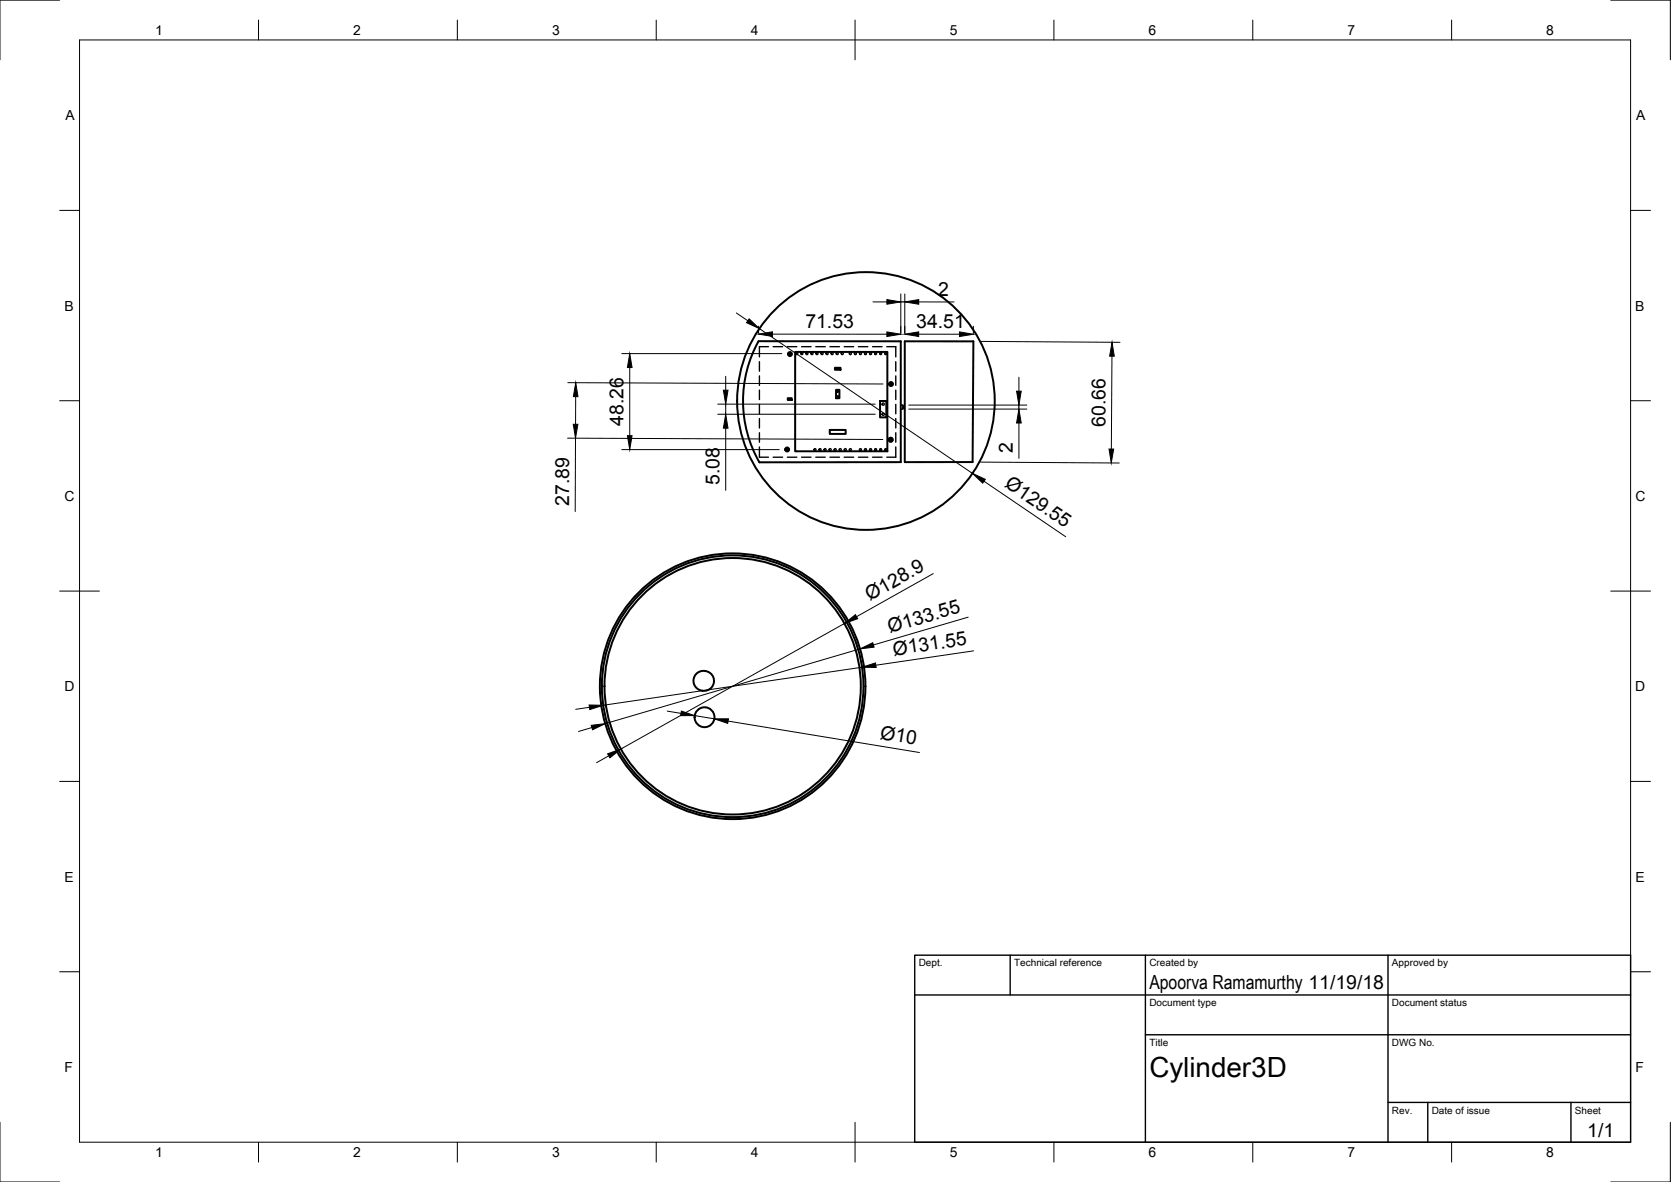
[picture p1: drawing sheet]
<svg xmlns="http://www.w3.org/2000/svg" width="420mm" height="297mm" viewBox="0 0 420 297" stroke-linecap="round" stroke-linejoin="round" font-family="sans-serif">
<!-- layer: Hidden -->
<g fill="none" stroke="#000" stroke-width=".35">
<path d="M191 90.9v2.4M191 94.5v2.3M191 98v2.4M193.2 87.1h-2.2v2.6M194.4 87.1h2.4M198 87.1h2.4M201.5 87.1h2.4M205.1 87.1h2.4M208.7 87.1h2.4M212.3 87.1h2.3M215.8 87.1h2.4M219.4 87.1h2.4"/>
<path d="M223 87.1h2.2v2.6M225.2 90.9v2.4M225.2 94.5v2.3M225.2 98v2.4M191 112.3v2.6h2.2M191 101.6v2.4M191 105.2v2.4M191 108.7v2.4M194.4 114.9h2.4M198 114.9h2.4M201.5 114.9h2.4M205.1 114.9h2.4"/>
<path d="M208.7 114.9h2.4M212.3 114.9h2.3M215.8 114.9h2.4M219.4 114.9h2.4M223.5 110.3l.3-.3h.4l.3 .3-.1 .4M225.2 101.6v2.4M225.2 105.2v2.4M225.2 108.7v2.4M225.2 112.3v2.6h-2.2M226.5 101.8h.5l.3 .5-.3 .5h-.5M227 101.8v1"/>
<circle cx="200.4" cy="88.9" r=".25"/>
<circle cx="201.6" cy="88.9" r=".25"/>
<circle cx="202.9" cy="88.9" r=".25"/>
<circle cx="204.2" cy="88.9" r=".25"/>
<circle cx="205.4" cy="88.9" r=".25"/>
<circle cx="206.7" cy="88.9" r=".25"/>
<circle cx="208" cy="88.9" r=".25"/>
<circle cx="209.2" cy="88.9" r=".25"/>
<circle cx="210.5" cy="88.9" r=".25"/>
<circle cx="210.6" cy="99.7" r=".2"/>
<circle cx="210.6" cy="98.4" r=".2"/>
<circle cx="211.8" cy="88.9" r=".25"/>
<circle cx="213.8" cy="88.9" r=".25"/>
<circle cx="215.1" cy="88.9" r=".25"/>
<circle cx="216.4" cy="88.9" r=".25"/>
<circle cx="217.6" cy="88.9" r=".25"/>
<circle cx="218.9" cy="88.9" r=".25"/>
<circle cx="220.2" cy="88.9" r=".25"/>
<circle cx="221.4" cy="88.9" r=".25"/>
<circle cx="222.7" cy="88.9" r=".25"/>
<circle cx="204.9" cy="113" r=".25"/>
<circle cx="206.2" cy="113" r=".25"/>
<circle cx="207.5" cy="113" r=".25"/>
<circle cx="208.7" cy="113" r=".25"/>
<circle cx="210" cy="113" r=".25"/>
<circle cx="211.3" cy="113" r=".25"/>
<circle cx="212.5" cy="113" r=".25"/>
<circle cx="213.8" cy="113" r=".25"/>
<circle cx="216.4" cy="113" r=".25"/>
<circle cx="217.6" cy="113" r=".25"/>
<circle cx="218.9" cy="113" r=".25"/>
<circle cx="220.2" cy="113" r=".25"/>
<circle cx="221.4" cy="113" r=".25"/>
<circle cx="222.1" cy="104.1" r=".28"/>
<circle cx="222.1" cy="101.6" r=".28"/>
<circle cx="222.7" cy="113" r=".25"/>
</g>
<!-- layer: Visible -->
<g fill="none" stroke="#000" stroke-width=".5">
<path d="M190.7 85.7l35.8 .1v30.3l-35.6 .1a30.9 30.9 0 0 1-.2-30.5zM199.9 88.4h23.2v25h-23.2zM209.9 92.4h1.4v.5h-1.4zM210.2 98h.9v2.1h-.9zM227.5 85.8h17.2l-.1 30.3h-17.1zM198.1 100.1h1v.4h-1zM208.6 108h4v1h-4zM221.3 100.8h1.6v4.1h-1.6zM223.5 110.3a.5 .5 0 0 0 .2 .6 .5 .5 0 0 0 .7-.2"/>
<circle cx="198.6" cy="88.9" r=".25"/>
<circle cx="198.6" cy="89" r=".5"/>
<circle cx="224" cy="96.5" r=".25"/>
<circle cx="224" cy="96.5" r=".5"/>
<circle cx="197.9" cy="113" r=".5"/>
<circle cx="197.9" cy="113" r=".25"/>
<circle cx="217.7" cy="100.8" r="32.4"/>
<circle cx="223.9" cy="110.5" r=".5"/>
<circle cx="224" cy="110.5" r=".25"/>
<circle cx="176.9" cy="171.1" r="2.55"/>
<circle cx="184.2" cy="172.5" r="33.4"/>
<circle cx="184.2" cy="172.5" r="32.2"/>
<circle cx="184.2" cy="172.5" r="32.9"/>
<circle cx="177.1" cy="180.2" r="2.5"/>
</g>
<!-- layer: Border -->
<g fill="none" stroke="#000" stroke-width=".25">
<path d="M15 0h-15v15M20 10h390v277h-390zM65 5v5M115 5v5M165 5v5M215 5v10M265 5v5M315 5v5M365 5v5M405 0h15v15M15 52.9h5M410 52.9h5"/>
<path d="M15 100.7h5M410 100.7h5M15 148.5h10M405 148.5h10M15 196.4h5M410 196.4h5M15 244.2h5M410 244.2h5M0 282v15h15M65 287v5M115 287v5M165 287v5"/>
<path d="M215 282v10M265 287v5M315 287v5M365 287v5M420 282v15h-15"/>
</g>
<!-- layer: TitleBlock -->
<path d="M230 240h180v47h-180zM230 250h180M254 240v10M288 240v47M349 240v47M288 260h122M349 277h61M359 277v10M395 277v10" fill="none" stroke="#000" stroke-width=".35"/>
<!-- layer: Dimensions -->
<g fill="none" stroke="#000" stroke-width=".25">
<path d="M185.1 78.6l2.9 2M219.5 75.9h3.5M226.5 75.9h1M226.5 73.9v9.9M227.5 73.9v9.9M231 75.9h8.9M142.8 96.2l79.2 .3M144.8 99.7l-.1 6.9M156.3 88.9h40.3M158.3 92.4v17.1M182.5 94.6v3.5M190.7 82v1.7"/>
<path d="M190.9 82.6l53.6 36.4M194.2 84h28.8M231 84h10.3M244.8 82v1.8M246.7 85.8l34.9 .2M256.2 94.8v3.5M279.6 89.5l-.2 23.3M142.7 110.1l79.3 .3M144.7 110.1l-.1 18.5M156.3 113h39.6M180.5 101.6h39.6M180.5 104.1h39.6"/>
<path d="M182.5 101.6v2.5M182.5 107.6v15.6M228.5 101.8h29.7M228.5 102.8h29.7M246.6 116.1l34.8 .3M256.2 101.8v1M256.2 106.3v8.9M247.4 120.9l20.6 14M212.3 156.7l-56.2 31.5M234.7 144.1l-19.3 10.9M243.4 155.1l-23.8 7M148.2 177.7l-3.4 .6"/>
<path d="M167.8 178.7l3.4 .6M174.7 179.8l4.9 .8M216.3 163.1l-64.1 18.8M216.8 167.7l-65.1 9.5M244.8 163.6l-24.6 3.6M148.8 182.8l-3.3 1M153.1 189.9l-3.1 1.8M183.1 181.2l48.1 7.9"/>
</g>
<g fill="#000" stroke="#000" stroke-width=".25">
<path d="M223 75.3l3.5 .6-3.5 .6zM227.5 75.9l3.5-.6v1.2zM144.8 96.2l.5 3.5h-1.1zM158.3 88.9l.6 3.5h-1.1zM181.9 98.1h1.2l-.6 3.5zM188.4 80.1l2.5 2.5-3.2-1.5zM190.7 84l3.5-.6v1.2zM223 83.4l3.5 .6-3.5 .6zM227.5 84l3.5-.6v1.2zM241.3 83.4l3.5 .6-3.5 .6zM255.6 98.3h1.2l-.6 3.5zM279.6 86l.6 3.5h-1.2z"/>
<path d="M144.1 106.6h1.2l-.6 3.5zM157.8 109.5h1.1l-.6 3.5zM182.5 104.1l.6 3.5h-1.2zM256.2 102.8l.6 3.5h-1.2zM278.9 112.8h1.1l-.6 3.5zM244.5 119l3.2 1.5-.6 .9zM212.3 156.7l2.8-2.2 .6 1zM148.1 177.2h3.6l-3.4 1.1zM171.3 178.7l3.4 1.1h-3.6zM216.3 163.1l3.2-1.6 .3 1.1zM216.8 167.7l3.3-1.1 .2 1.1zM148.7 182.3l3.5-.4-3.2 1.5z"/>
<path d="M152.8 189.4l3.3-1.2-2.8 2.3zM179.6 180.6h3.6l-.2 1.2z"/>
</g>
<text font-size="7" x="289" y="270.5">Cylinder3D</text>
<g font-size="4.9">
<text x="235.9" y="74.4">2</text>
<text x="202.5" y="82.4">71.53</text>
<text x="230.4" y="82.4">34.51</text>
<text x="156.8" y="107" transform="rotate(-90 156.8 107)">48.26</text>
<text x="277.9" y="107.3" transform="rotate(-90 277.9 107.3)">60.66</text>
<text x="254.7" y="113.8" transform="rotate(-90 254.7 113.8)">2</text>
<text x="180.9" y="121.9" transform="rotate(-90 180.9 121.9)">5.08</text>
<text x="252.4" y="122.2" transform="rotate(34 252.4 122.2)">Ø129.55</text>
<text x="143.1" y="127.1" transform="rotate(-90 143.1 127.1)">27.89</text>
<text x="218.7" y="151.1" transform="rotate(-29 218.7 151.1)">Ø128.9</text>
<text x="223.7" y="159.1" transform="rotate(-16 223.7 159.1)">Ø133.55</text>
<text x="224.7" y="164.8" transform="rotate(-8 224.7 164.8)">Ø131.55</text>
<text x="221.1" y="185.7" transform="rotate(9 221.1 185.7)">Ø10</text>
<text x="289" y="248.5">Apoorva Ramamurthy 11/19/18</text>
<text x="399.1" y="285.6">1/1</text>
</g>
<g font-size="3.5">
<text x="39" y="8.8">1</text>
<text x="88.8" y="8.8">2</text>
<text x="138.8" y="8.8">3</text>
<text x="188.7" y="8.8">4</text>
<text x="238.8" y="8.8">5</text>
<text x="288.7" y="8.8">6</text>
<text x="338.8" y="8.8">7</text>
<text x="388.8" y="8.8">8</text>
<text x="16.4" y="30.2">A</text>
<text x="411.4" y="30.2">A</text>
<text x="16.2" y="78">B</text>
<text x="411.2" y="78">B</text>
<text x="16.2" y="125.9">C</text>
<text x="411.2" y="125.9">C</text>
<text x="16.2" y="173.7">D</text>
<text x="411.2" y="173.7">D</text>
<text x="16.2" y="221.5">E</text>
<text x="411.2" y="221.5">E</text>
<text x="16.2" y="269.4">F</text>
<text x="411.2" y="269.4">F</text>
<text x="39" y="290.8">1</text>
<text x="88.8" y="290.8">2</text>
<text x="138.8" y="290.8">3</text>
<text x="188.7" y="290.8">4</text>
<text x="238.8" y="290.8">5</text>
<text x="288.7" y="290.8">6</text>
<text x="338.8" y="290.8">7</text>
<text x="388.8" y="290.8">8</text>
</g>
<g font-size="2.5">
<text x="231" y="242.8">Dept.</text>
<text x="255" y="242.8">Technical reference</text>
<text x="289" y="242.8">Created by</text>
<text x="350" y="242.8">Approved by</text>
<text x="289" y="252.8">Document type</text>
<text x="350" y="252.8">Document status</text>
<text x="289" y="262.8">Title</text>
<text x="350" y="262.8">DWG No.</text>
<text x="350" y="279.8">Rev.</text>
<text x="360" y="279.8">Date of issue</text>
<text x="396" y="279.8">Sheet</text>
</g>
</svg>
